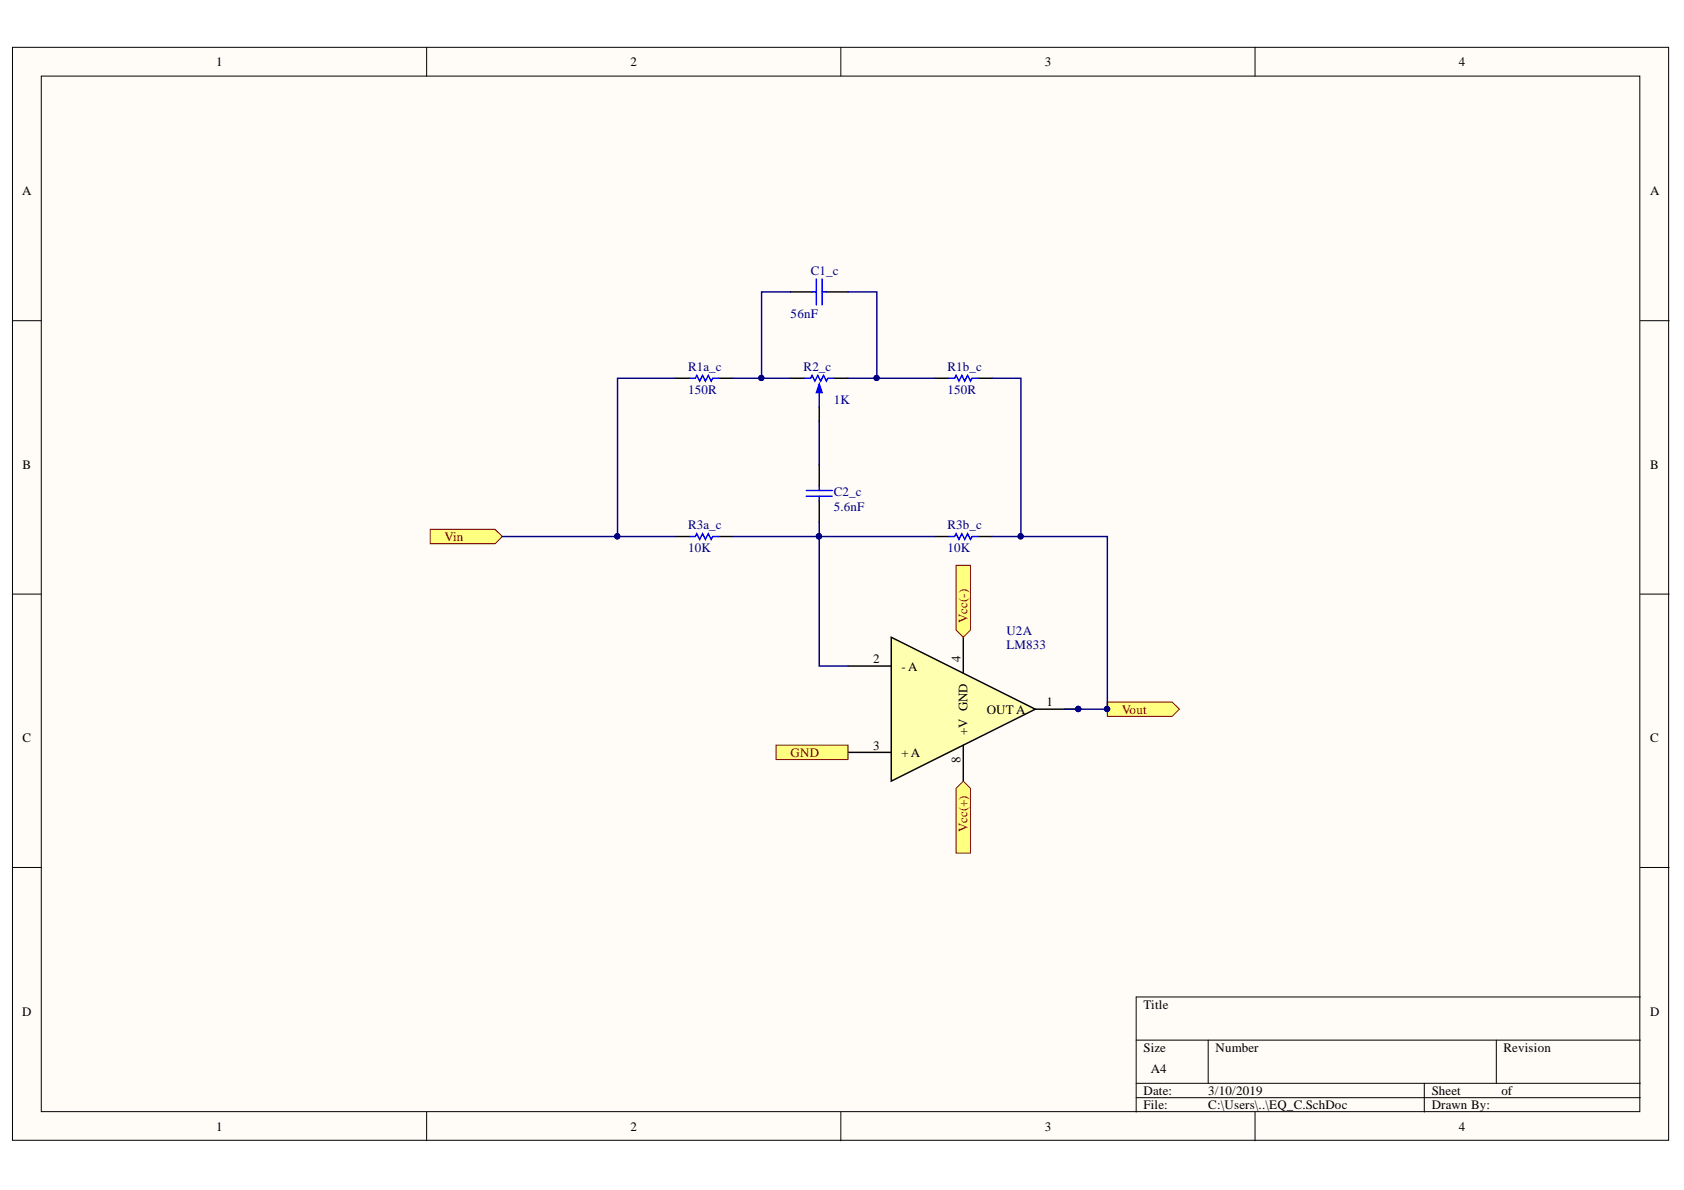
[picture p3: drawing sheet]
<svg xmlns="http://www.w3.org/2000/svg" width="297mm" height="210mm" viewBox="0 0 297 210" stroke-linecap="round" stroke-linejoin="round" font-family="sans-serif">
<g fill="#fffcf8" stroke="#000" stroke-width=".18">
<path d="M2.2 8.3h292.1v192.8h-292.1z"/>
<path d="M7.3 13.4h281.9v182.7h-281.9z"/>
</g>
<g fill="none" stroke="#000" stroke-width=".18">
<path d="M75.3 8.3v5.1M148.3 8.3v5.1M221.4 8.3v5.1M2.2 56.6h5.1M289.3 56.6h5.1M2.2 104.8h5.1M289.3 104.8h5.1M2.2 153h5.1M289.3 153h5.1M289.3 175.9h-88.9v20.3M75.3 196.2v5M148.3 196.2v5"/>
<path d="M200.4 183.5h88.9M200.4 191.1h88.9M200.4 193.6h88.9M213.1 183.5v7.6M221.4 196.2v5M251.2 191.1v5.1M263.9 183.5v7.6"/>
</g>
<path d="M157.2 112.4l25.4 12.7-25.4 12.7z" fill="#ffffb0"/>
<g fill="none" stroke="#000" stroke-width=".25">
<path d="M139.4 51.5h3.8M145.8 51.5h3.8M119.1 66.7h2.5M126.7 66.7h2.6M164.8 66.7h2.6M172.5 66.7h2.5M119.1 94.6h2.5M126.7 94.6h2.6M144.5 81.9v3.9M144.5 88.3v3.8M164.8 94.6h2.6M172.5 94.6h2.5"/>
<path d="M149.6 117.5h7.6M157.2 112.4l25.4 12.7-25.4 12.7zM169.9 112.4v6.3M149.6 132.7h7.6M169.9 131.4v6.4M182.6 125.1h7.6"/>
</g>
<circle cx="190.2" cy="125.1" r=".46" fill="#000080" stroke="#000080" stroke-width=".18"/>
<g fill="none" stroke="#00f" stroke-width=".25">
<path d="M143.2 51.5h.8M144 49.2v4.6M145 51.5h.8M145 49.2v4.6M121.6 66.7h1l.3-.5 .5 1 .5-1 .5 1 .5-1 .5 1 .3-.5h1M144.5 69.3v2.5M167.4 66.7h1l.2-.5 .6 1 .5-1 .5 1 .5-1 .5 1 .2-.5h1.1M121.6 94.6h1l.3-.5 .5 1 .5-1 .5 1 .5-1 .5 1 .3-.5h1M142.2 87.5h4.6M142.2 86.5h4.6M144.5 85.8v.7M144.5 87.5v.8"/>
<path d="M167.4 94.6h1l.2-.5 .6 1 .5-1 .5 1 .5-1 .5 1 .2-.5h1.1"/>
</g>
<path d="M144.5 67.7l.5 1.6h-1z" fill="#00f"/>
<path d="M142 66.7h1l.2-.5 .5 1 .5-1 .6 1 .5-1 .5 1 .2-.5h1M144.5 67.7l.5 1.6h-1z" fill="none" stroke="#00f" stroke-width=".25"/>
<path d="M139.4 66.7h2.6M144.5 71.8v2.5M147 66.7h2.6" fill="none" stroke="#000" stroke-width=".25"/>
<g fill="#ffff80" stroke="#800000" stroke-width=".18">
<path d="M75.9 93.4h11.4l1.3 1.2-1.3 1.3h-11.4z" fill-rule="evenodd"/>
<path d="M195.3 123.8h11.5l1.2 1.3-1.2 1.3h-11.5z" fill-rule="evenodd"/>
</g>
<circle cx="195.3" cy="125.1" r=".46" fill="#000080" stroke="#000080" stroke-width=".18"/>
<g fill="#ffff80" stroke="#800000" stroke-width=".18">
<path d="M168.6 139.1l1.3-1.3 1.3 1.3v11.4h-2.6z" fill-rule="evenodd"/>
<path d="M136.9 131.4h12.7v2.6h-12.7z" fill-rule="evenodd"/>
<path d="M168.6 99.7h2.6v11.4l-1.3 1.3-1.3-1.3z" fill-rule="evenodd"/>
</g>
<path d="M139.4 51.5h-5.1v15.2M149.6 51.5h5.1v15.2M119.1 66.7h-10.2v27.9M129.3 66.7h10.1M144.5 74.3v7.6M149.6 66.7h15.2M175 66.7h5.1v27.9M88.6 94.6h30.5M129.3 94.6h35.5M144.5 92.1v25.4h5.1M175 94.6h20.3v30.5h-7.6" fill="none" stroke="#000080" stroke-width=".25"/>
<g fill="#000080" stroke="#000080" stroke-width=".18">
<circle cx="180" cy="94.6" r=".46"/>
<circle cx="195.3" cy="125.1" r=".46"/>
<circle cx="190.2" cy="125.1" r=".46"/>
<circle cx="108.9" cy="94.6" r=".46"/>
<circle cx="144.4" cy="94.6" r=".46"/>
<circle cx="134.3" cy="66.7" r=".46"/>
<circle cx="154.6" cy="66.7" r=".46"/>
</g>
<g font-size="2.3">
<text x="38.1" y="11.7">1</text>
<text x="111.2" y="11.7">2</text>
<text x="184.3" y="11.7">3</text>
<text x="257.4" y="11.7">4</text>
<text x="3.9" y="34.5">A</text>
<text x="291.1" y="34.5">A</text>
<text x="4" y="82.7">B</text>
<text x="291.1" y="82.7">B</text>
<text x="154" y="117">2</text>
<text x="159" y="118.3">- A</text>
<text x="169.4" y="116.8" transform="rotate(-90 169.4 116.8)">4</text>
<text x="174" y="125.9">OUTA</text>
<text x="184.6" y="124.6">1</text>
<text x="4" y="130.9">C</text>
<text x="170.7" y="129.7" transform="rotate(-90 170.7 129.7)">+V GND</text>
<text x="291.1" y="130.9">C</text>
<text x="154" y="132.2">3</text>
<text x="159" y="133.5">+ A</text>
<text x="169.4" y="134.6" transform="rotate(-90 169.4 134.6)">8</text>
<text x="3.9" y="179.2">D</text>
<text x="201.7" y="177.9">Title</text>
<text x="291.1" y="179.2">D</text>
<text x="201.7" y="185.5">Size</text>
<text x="214.4" y="185.5">Number</text>
<text x="265.2" y="185.5">Revision</text>
<text x="203" y="189.3">A4</text>
<text x="201.7" y="193.1">Date:</text>
<text x="201.7" y="195.7">File:</text>
<text x="213.1" y="193.1">3/10/2019</text>
<text x="213.1" y="195.7">C:\Users\..\EQ_C.SchDoc</text>
<text x="252.5" y="193.1">Sheet</text>
<text x="252.5" y="195.7">Drawn By:</text>
<text x="264.8" y="193.1">of</text>
<text x="38.1" y="199.5">1</text>
<text x="111.2" y="199.5">2</text>
<text x="184.3" y="199.5">3</text>
<text x="257.4" y="199.5">4</text>
</g>
<g font-size="2.3" fill="#000080">
<text x="143" y="48.5">C1_c</text>
<text x="139.5" y="56.1">56nF</text>
<text x="121.4" y="65.5">R1a_c</text>
<text x="141.7" y="65.5">R2_c</text>
<text x="167.1" y="65.5">R1b_c</text>
<text x="121.4" y="69.5">150R</text>
<text x="147.1" y="71.3">1K</text>
<text x="167.1" y="69.5">150R</text>
<text x="147.1" y="87.5">C2_c</text>
<text x="121.4" y="93.4">R3a_c</text>
<text x="147.1" y="90.1">5.6nF</text>
<text x="167.1" y="93.4">R3b_c</text>
<text x="121.4" y="97.4">10K</text>
<text x="167.1" y="97.4">10K</text>
<text x="177.5" y="111.9">U2A</text>
<text x="177.5" y="114.5">LM833</text>
</g>
<g font-size="2.3" fill="#800000">
<text x="78.4" y="95.4">Vin</text>
<text x="170.7" y="109.8" transform="rotate(-90 170.7 109.8)">Vcc(-)</text>
<text x="197.9" y="125.9">Vout</text>
<text x="139.5" y="133.5">GND</text>
<text x="170.7" y="146.8" transform="rotate(-90 170.7 146.8)">Vcc(+)</text>
</g>
</svg>
